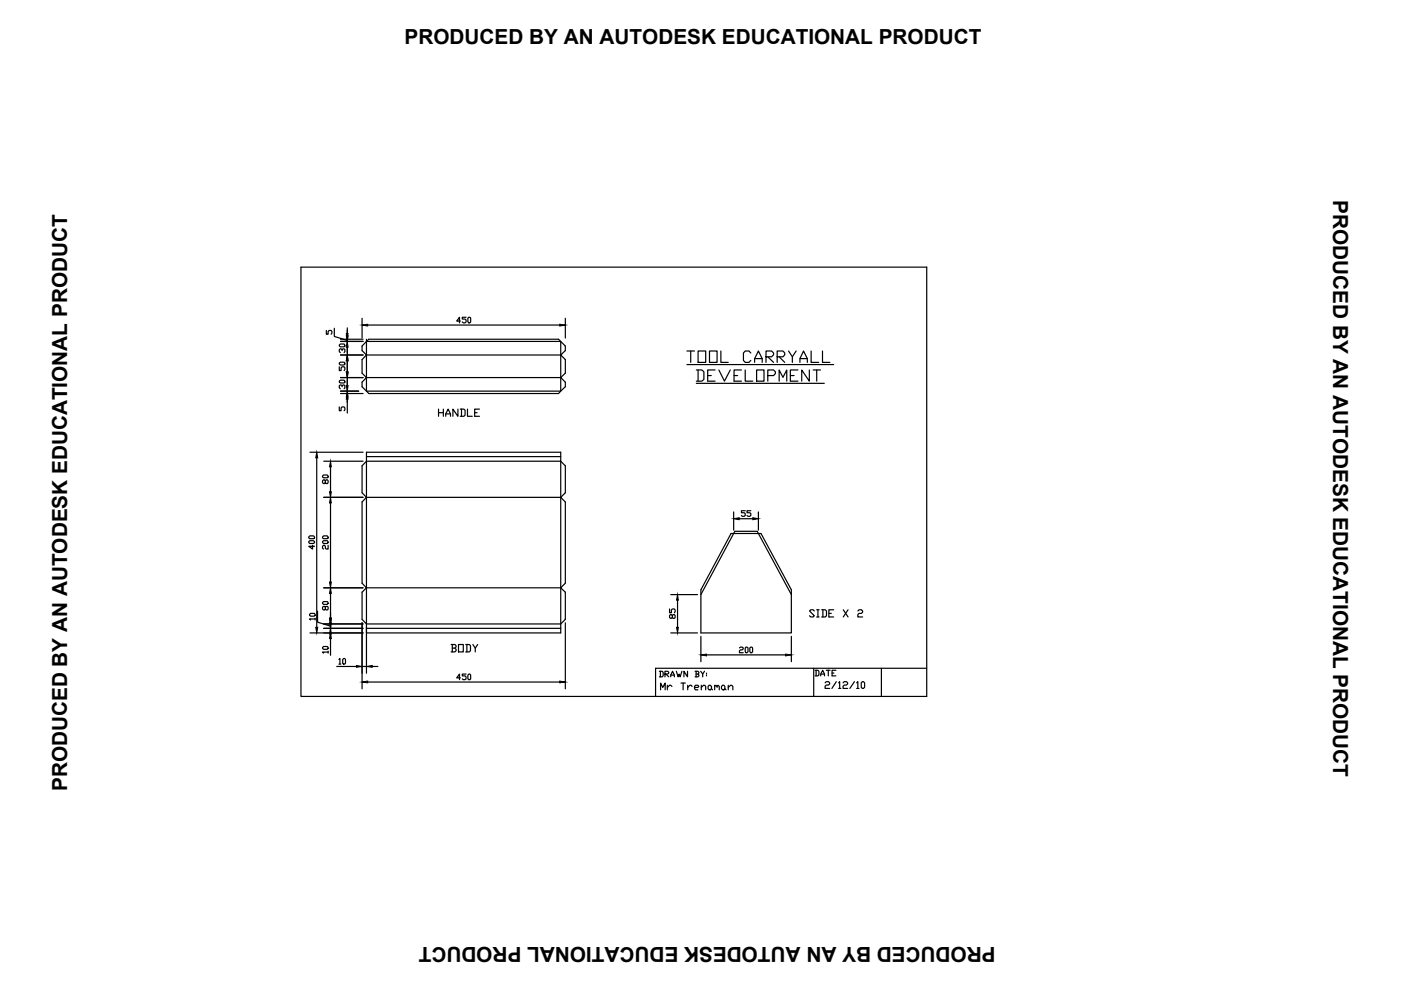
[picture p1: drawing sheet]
<svg xmlns="http://www.w3.org/2000/svg" width="297mm" height="210mm" viewBox="0 0 297 210" stroke-linecap="round" stroke-linejoin="round" font-family="sans-serif">
<!-- layer: Border -->
<g fill="none" stroke="#000" stroke-width=".25">
<path d="M63.8 56.6h132.7v91.1h-132.7zM139.8 142.3h.6l.2 .2v.8l-.2 .2h-.6M140 142.3v1.2M140.1 146.3v-1.5l.4 1 .5-1v1.5M141 142.9h.6l.2-.4-.2-.2h-.6v1.2M141.2 142.9l.6 .6M141.5 145.3v1M142.2 143.5v-.4l.4-.8 .4 .8v.4M142.2 143.1h.8M142.5 145.5l-.3-.2h-.2l-.5 .5M143.4 142.3l.4 1.2 .2-.6 .2 .6 .4-1.2M144.4 144.8h.9"/>
<path d="M144.8 144.8v1.5M145.8 142.3v1.2l-.8-1.2v1.2M145.8 145.3v1M146.7 145.5l-.2-.2h-.2l-.5 .5M147.2 145.8h.8l.2-.3-.2-.2h-.5l-.3 .2v.5l.3 .3h.5M147.4 142.3h.6l.2 .2-.2 .4M147.6 142.9h.4l.2 .4-.2 .2h-.6M147.6 142.3v1.2M148.6 142.3l.4 .6v.6M148.7 145.8l.5-.5h.2l.2 .2v.8M148.7 145.3v1M149.4 142.3l-.4 .6"/>
<path d="M149.8 142.7v.2M149.8 143.1v.2M150.3 145.3h.3l.2 .2v.5l-.2 .3h-.3l-.2-.3v-.5zM150.8 146l.3 .3M151.5 145.5l.3-.2 .2 .5M151.5 145.3v1M152 145.5l.2-.2 .3 .2v.8M153.2 145.3h.3l.2 .2v.5l-.2 .3h-.3l-.2-.3v-.5zM153.7 146l.2 .3M154.4 145.8l.5-.5h.2l.3 .2v.8M154.4 145.3v1M172.5 141.7v6"/>
<path d="M172.8 142.1h.6l.2 .2v.8l-.2 .2h-.6M173 142.1v1.2M174 143.3v-.4l.4-.8 .4 .8v.4M174 142.9h.8M174.9 144.8l.3-.3h.5l.2 .3-.2 .4h-.5l-.3 .3v.5h1M175.2 142.1h.8M175.6 142.1v1.2M176.4 142.7h.4M177.2 142.1h-.8v1.2h.8M177.3 144.5l-.9 1.5M177.8 144.8l.2-.3v1.5M177.8 146h.5"/>
<path d="M178.7 144.8l.3-.3h.5l.2 .3-.2 .4h-.5l-.3 .3v.5h1M181.2 144.5l-1 1.5M181.6 144.8l.3-.3v1.5M181.6 146h.5M182.6 144.8l.3-.3 .4 .3v.9l-.2 .3-.5-.3zM186.9 141.7v6M196.5 141.7h-57.5v6"/>
</g>
<!-- layer: Outline -->
<path d="M77.7 71.9v11h41.2v-10.5h-41.2M77.7 72.4l.5-.5h40.2l1.5 1.5v.9l-1 1 1 .9v2.9l-1 1 1 .9v1l-1.5 1.4h-40.2l-1.4-1.4v-1l.9-.9-.9-1v-2.9l.9-.9-.9-1v-.9zM77.7 75.3h41.2M77.7 97.8h41.2l1 1v5.7l-1 1 1 .9v17.3l-1 .9 1 1v5.7l-1 1h-41.2l-.9-1v-5.7l.9-1-.9-.9v-17.3l.9-.9-.9-1v-5.7zM77.7 95.9h41.2v38.3h-41.2zM77.7 96.8h41.2M77.7 80.1h41.2M77.7 105.5h41.2M155 113.1h6.3l6.5 12v9.1h-19.2v-9.1zM77.7 133.2h41.2M77.7 124.6h41.2M148.6 126.1l7.2-13.5h4.7l7.3 13.5" fill="none" stroke="#000" stroke-width=".25"/>
<!-- layer: dims -->
<g fill="none" stroke="#000" stroke-width=".25">
<path d="M69.2 70.1v.8h.4v-.6l.2-.2h.4l.2 .2-.2 .6M70.9 69.6v1.7l2.7 .9M71.9 77.8v.8h.4v-.6l.2-.2h.5l.1 .2-.1 .6M71.9 77l.3-.2h.8l.1 .4-.1 .2h-.8zM71.9 73.2l.3-.3h.8l.1 .5-.1 .1h-.8zM72.2 75.3h4.8M72.2 72.4h4.8M72.2 71.9h4.8M72.5 74.3l-.2-.3-.4 .1v.4l.3 .3M72.5 74.1l.2-.1 .4 .1v.4l-.1 .3M73.6 72.4v-.5v.5M73.6 69.5v1.7"/>
<path d="M73.6 72.4v2.9M73.6 76.5v2.4M76.8 67.5v4.2M77.9 68.9h40.8M97.6 68.1h-.8l.6-.8v1.2M98.8 67.3h-.8v.3h.6l.2 .3v.3l-.2 .3h-.4l-.2-.3M99.2 67.4l.2-.1 .4 .1v.8l-.2 .3-.4-.3zM119.9 67.5v4.2M65.7 95.9h11.3M67.2 97.1v35.9M68.6 97.8h8.4M70.1 99v5.3"/>
<path d="M71.9 86.3v.8h.4v-.6l.2-.2h.5l.1 .2v.4l-.1 .2M71.9 80.8l.3-.2h.8l.1 .4-.1 .2h-.8zM72.2 83.4h4.8M72.2 82.9h3.8M72.2 80.1h4.8M72.5 82l-.2-.4-.4 .2v.4l.3 .2M72.5 81.8l.2-.2 .4 .2v.4l-.1 .2M73.6 80.1v3.3M73.6 84.2v3.4M65.5 114.9l.2-.3h.8l.2 .4-.2 .2h-.8zM65.5 113.8l.2-.2h.8l.2 .4-.2 .2h-.8zM66.3 115.6v.8l-.8-.6h1.2"/>
<path d="M68.4 114.9l.2-.3h.8l.2 .4-.2 .2h-.8zM68.4 100.9l.2-.2h.8l.2 .4-.2 .2h-.8zM68.6 113.6h.8l.2 .4-.2 .2h-.8l-.2-.2zM68.6 105.5h8.4M69 101.9l.2-.2 .4 .2-.2 .6-.4-.2-.2-.6-.4 .2v.4l.2 .2 .4-.2M69.6 115.6v.8l-.6-.2v-.4l-.2-.2-.4 .2v.4l.2 .2M70.1 106.6v16.8M155.5 108.5v3.9M156.7 110h2.9M158 108.3h-.8v.4h.6l.2 .2v.4l-.2 .2h-.4l-.2-.2M159.2 108.3h-.8v.4h.6l.2 .2v.4l-.2 .2-.6-.2M160.8 108.5v3.9"/>
<path d="M65.7 134.2h11.3M65.8 130h.8l.2 .5-.2 .1h-.8l-.2-.1zM66.8 131.2h-1.2l.2 .2M66.8 131.1v.3M67.3 129.6v2.3l2.8 .9M68.4 137.3l.2-.2h.8l.2 .4-.2 .2h-.8zM68.6 127.6h.8l.2 .3-.2 .2h-.8l-.2-.2zM68.6 133.2h8.4M68.6 132.3h8.4M68.6 124.6h8.4M69 128.7l.2-.1 .4 .1v.5l-.2 .1-.4-.1v-.5l-.2-.1-.4 .1v.5l.2 .1 .4-.1M69.6 138.3h-1.2l.2 .2"/>
<path d="M69.6 138v.5M70.1 133.2v-.9v.9M70.1 125.8v6.2M70.1 133.2v1M70.1 134.5v4.4M71.9 139.8l.2-.2v1.2M72.7 139.8l.2-.2 .4 .2v.8l-.2 .2-.4-.2zM76.8 132v14.1M77.7 133v9.7M119.9 132v14.1M142 129.1v.8h.3v-.6l.3-.2h.4l.1 .2-.1 .6M142.2 134.2h5.7"/>
<path d="M142.2 126.1h5.7M142.6 130.5l.2-.2 .3 .2v.4l-.3 .2-.2-.2v-.4l-.4-.2-.2 .2v.4l.2 .2 .4-.2M143.7 127.3v5.7M148.6 134.9v5.4M149.8 138.9h16.8M156.8 137.4l.2-.2 .6 .2-.2 .4h-.4l-.2 .2v.4h.8M158 137.4l.2-.2 .4 .2v.8l-.2 .2-.4-.2zM159 137.4l.2-.2 .4 .2v.8l-.2 .2-.4-.2zM167.8 134.9v5.4M71.4 141.3h4.2M71.9 140.8h.4M76.8 141.3h.9"/>
<path d="M77.9 144.6h40.8M78.9 141.3h1.2M97.6 143.7h-.8l.6-.8v1.2M98.8 142.9h-.8v.4h.6l.2 .2v.4l-.2 .2-.6-.2M99.2 143.1l.2-.2 .4 .2v.8l-.2 .2-.4-.2z"/>
</g>
<g fill="#000" stroke="#000" stroke-width=".21">
<path d="M73.4 78.9h.4l-.2 1.2zM73.6 75.3l.2 1.2h-.4zM73.4 71.2h.4l-.2 1.2zM73.6 72.4l.2 1.2h-.4zM73.4 70.7h.4l-.2 1.2zM76.8 68.9l1.1-.2v.4zM118.7 68.7l1.2 .2-1.2 .2zM67.2 95.9l.2 1.2h-.5zM70.1 97.8l.1 1.2h-.3zM73.4 81.7h.4l-.2 1.2zM73.6 83.4l.2 1.2h-.4zM73.6 82.9l.2 1.3h-.4z"/>
<path d="M70.1 105.5l.1 1.1h-.3zM69.9 104.3h.3l-.1 1.2zM155.5 110l1.2-.2v.4zM159.6 109.8l1.2 .2-1.2 .2zM66.9 133h.5l-.2 1.2zM69.9 132h.3l-.1 1.2zM70.1 134.2l.1 1.2h-.3zM70.1 133.2l.1 1.3h-.3zM69.9 131.1h.3l-.1 1.2zM70.1 124.6l.1 1.2h-.3zM69.9 123.4h.3l-.1 1.2zM143.4 133h.4l-.1 1.2z"/>
<path d="M143.7 126.1l.1 1.2h-.4zM148.6 138.9l1.2-.2v.4zM166.6 138.7l1.2 .2-1.2 .2zM75.6 141.1l1.2 .2-1.2 .2zM76.8 144.6l1.1-.2v.4zM77.7 141.3l1.2-.2v.4zM118.7 144.4l1.2 .2-1.2 .2z"/>
</g>
<!-- layer: Text -->
<g fill="none" stroke="#000" stroke-width=".25">
<path d="M145.6 77.3h31.2M145.6 74.4h1.6M146.4 74.4v2.4M147.6 78.4h1.2l.4 .4v1.6l-.4 .4h-1.2M148 74.4h1.6v2.4h-1.6zM148 78.4v2.4M150 79.6h.8M150.4 74.4h1.6v2.4h-1.6zM151.6 78.4h-1.6v2.4h1.6M152.4 78.4l1.2 2.4 1.2-2.4M152.8 74.4v2.4h1.6M155.6 79.6h.8"/>
<path d="M157.2 78.4h-1.6v2.4h1.6M158 78.4v2.4h1.6M159.2 74.8l-.4-.4h-.8l-.4 .4v1.6l.4 .4h.8l.4-.4M160 76.8v-.8l.8-1.6 .8 1.6v.8M160 76h1.6M160.4 78.4h1.6v2.4h-1.6zM162.4 75.6h1.2l.4-.4v-.4l-.4-.4h-1.2v2.4M162.8 79.6h1.2l.4-.4v-.4l-.4-.4h-1.2v2.4M162.8 75.6l1.2 1.2M164.8 75.6h1.2l.4-.4v-.4l-.4-.4h-1.2v2.4M165.2 75.6l1.2 1.2M167.2 74.4l.8 1.2v1.2"/>
<path d="M167.6 79.6h.8M168.8 74.4l-.8 1.2M169.2 78.4h-1.6v2.4h1.6M169.6 76.8v-.8l.8-1.6 .8 1.6v.8M169.6 76h1.6M171.6 78.4v2.4l-1.6-2.4v2.4M172 74.4v2.4h1.6M172.4 78.4h1.6M173.2 78.4v2.4M174.4 74.4v2.4h1.6M93 86.7v1.6M93 87.5h1"/>
<path d="M94 86.7v1.6M94.5 88.3v-.5l.5-1.1 .5 1.1v.5M94.5 87.8h1M97.1 86.7v1.6l-1.1-1.6v1.6M97.6 86.7h.8l.2 .3v1l-.2 .3h-.8M97.8 86.7v1.6M99.1 86.7v1.6h1M100.6 87.5h.5M101.7 86.7h-1.1v1.6h1.1M147.6 81.3h27.2M165.2 80.8v-2.4l.8 1.6 .8-1.6v2.4M95.6 136.7h.8l.3 .2v.3l-.3 .2"/>
<path d="M95.9 137.4h.5l.3 .3v.3l-.3 .2h-.8M95.9 136.7v1.5M97.2 136.7h1v1.5h-1zM98.7 136.7h.8l.3 .2v1.1l-.3 .2h-.8M99 136.7v1.5M100.3 136.7l.5 .7v.8M101.3 136.7l-.5 .7M172.6 129.5l-.2-.2h-.5l-.3 .2 1 1.1-.2 .2h-.5l-.3-.2M173.2 129.3h.5M173.2 130.8h.5M173.4 129.3v1.5M174.2 129.3h.8l.2 .2v1.1l-.2 .2h-.8"/>
<path d="M174.5 129.3v1.5M175.7 130h.5M176.8 129.3h-1.1v1.5h1.1M178.8 129.3l1 1.5M179.8 129.3l-1 1.5M181.9 129.5l.2-.2h.5l.3 .2v.3l-.3 .2h-.5l-.2 .3v.5h1"/>
</g>
<g font-size="4.4">
<text x="85.8" y="9.4">PRODUCED BY AN AUTODESK EDUCATIONAL PRODUCT</text>
<text x="282.6" y="42.4" transform="rotate(90 282.6 42.4)">PRODUCED BY AN AUTODESK EDUCATIONAL PRODUCT</text>
<text x="14.2" y="167.8" transform="rotate(-90 14.2 167.8)">PRODUCED BY AN AUTODESK EDUCATIONAL PRODUCT</text>
<text x="211.1" y="200.8" transform="rotate(180 211.1 200.8)">PRODUCED BY AN AUTODESK EDUCATIONAL PRODUCT</text>
</g>
</svg>
